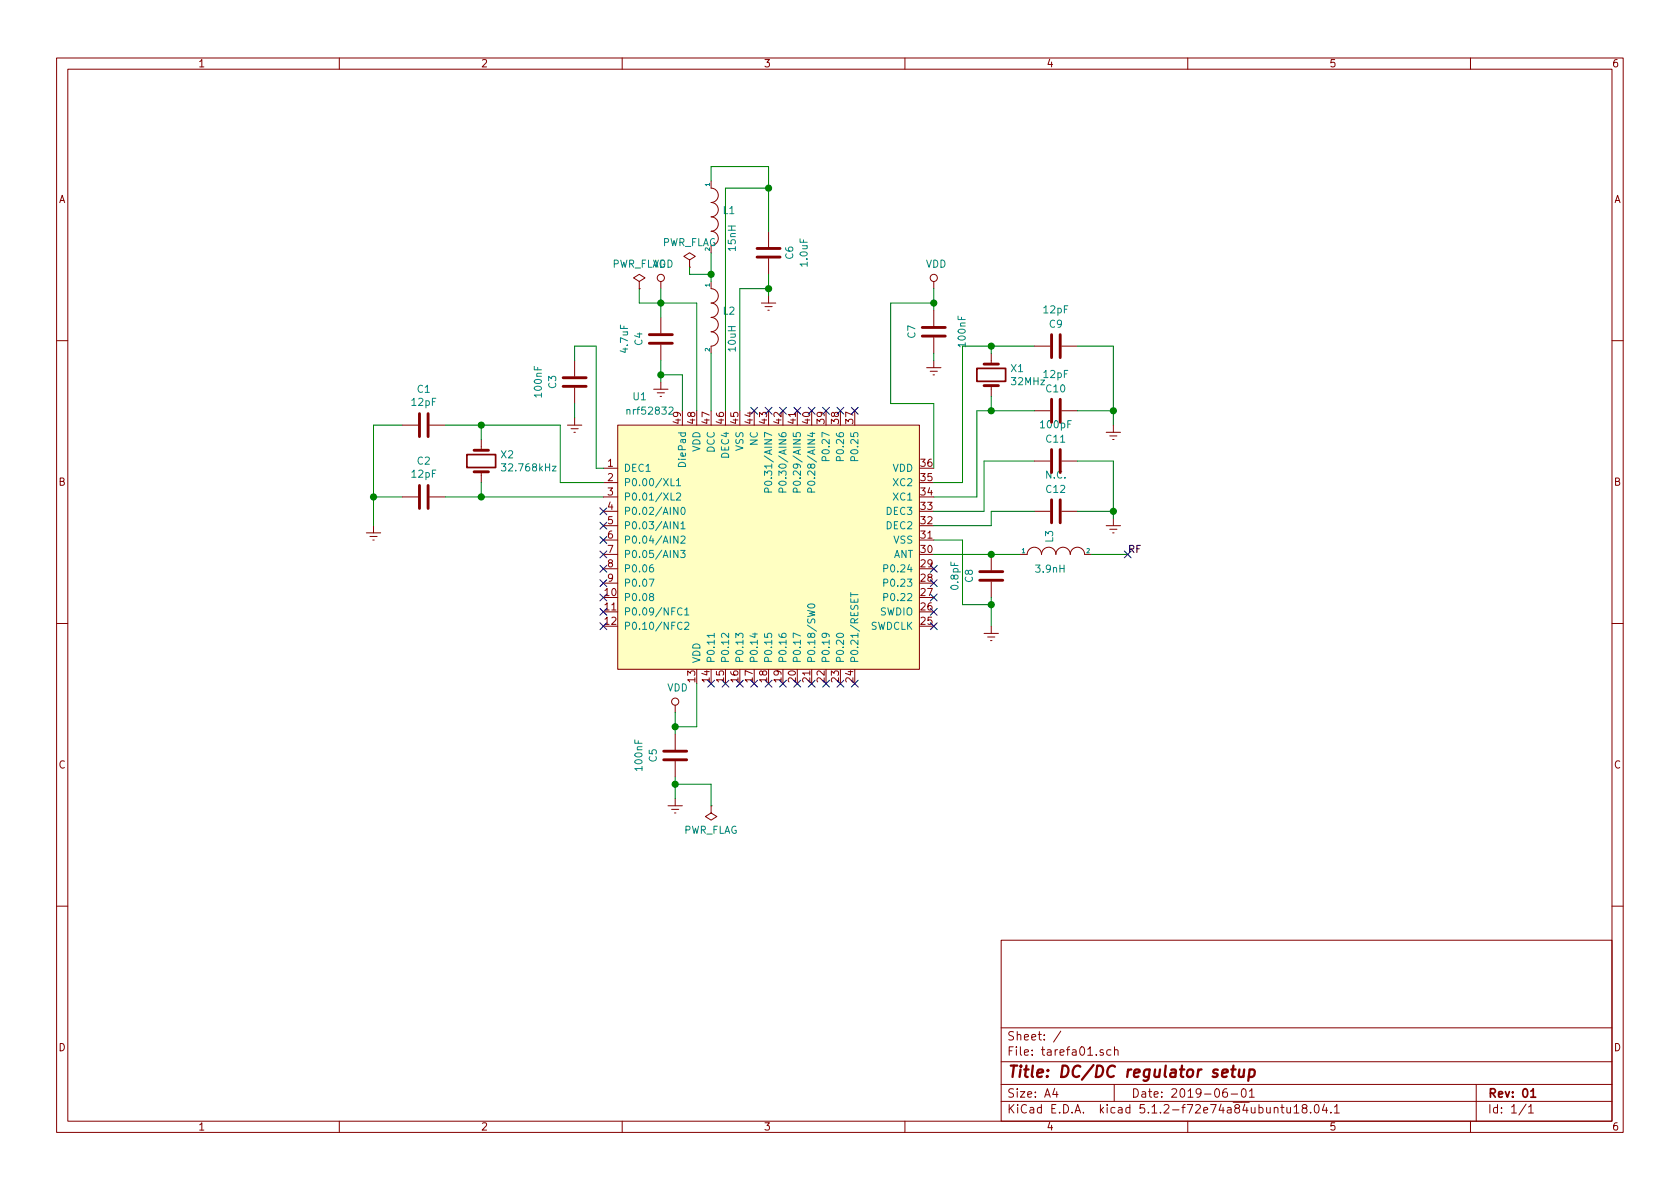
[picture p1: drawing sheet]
EESchema Schematic File Version 4
LIBS:tarefa01-cache
EELAYER 29 0
EELAYER END
$Descr A4 11693 8268
encoding utf-8
Sheet 1 1
Title "DC/DC regulator setup"
Date "2019-06-01"
Rev "01"
Comp ""
Comment1 ""
Comment2 ""
Comment3 ""
Comment4 ""
$EndDescr
$Comp
L tarefa01-rescue:nrf52832-My-Schematic-Library U1
U 1 1
P 5300 3750
F 0 "U1" H 4400 4750 50  0000 L CNN
F 1 "nrf52832" H 4350 4650 50  0000 L CNN
F 2 "tarefa01:QFN-48_EP_6x6_Pitch0.4mm" H 4900 3450 50  0001 C CNN
F 3 "" H 4900 3450 50  0001 C CNN
	1    5300 3750
	1    0    0    -1  
$EndComp
$Comp
L Device:C C1
U 1 1
P 2950 2950
F 0 "C1" V 2698 2950 50  0000 C CNN
F 1 "12pF" V 2789 2950 50  0000 C CNN
F 2 "Capacitor_SMD:C_0201_0603Metric" H 2988 2800 50  0001 C CNN
F 3 "~" H 2950 2950 50  0001 C CNN
	1    2950 2950
	0    1    1    0   
$EndComp
$Comp
L Device:C C2
U 1 1
P 2950 3450
F 0 "C2" V 2698 3450 50  0000 C CNN
F 1 "12pF" V 2789 3450 50  0000 C CNN
F 2 "Capacitor_SMD:C_0201_0603Metric" H 2988 3300 50  0001 C CNN
F 3 "~" H 2950 3450 50  0001 C CNN
	1    2950 3450
	0    1    1    0   
$EndComp
$Comp
L Device:Crystal X2
U 1 1
P 3350 3200
F 0 "X2" V 3304 3331 50  0000 L CNN
F 1 "32.768kHz" V 3395 3331 50  0000 L CNN
F 2 "Crystal:Crystal_SMD_2012-2Pin_2.0x1.2mm_HandSoldering" H 3350 3200 50  0001 C CNN
F 3 "~" H 3350 3200 50  0001 C CNN
	1    3350 3200
	0    1    1    0   
$EndComp
$Comp
L power:Earth #PWR0101
U 1 1
P 2600 3650
F 0 "#PWR0101" H 2600 3400 50  0001 C CNN
F 1 "Earth" H 2600 3500 50  0001 C CNN
F 2 "" H 2600 3650 50  0001 C CNN
F 3 "~" H 2600 3650 50  0001 C CNN
	1    2600 3650
	1    0    0    -1  
$EndComp
Wire Wire Line
	3350 3350 3350 3450
Wire Wire Line
	3350 3450 3100 3450
Wire Wire Line
	3350 3050 3350 2950
Wire Wire Line
	3350 2950 3100 2950
Wire Wire Line
	2600 3650 2600 3450
Wire Wire Line
	2600 2950 2800 2950
Wire Wire Line
	2800 3450 2600 3450
Connection ~ 2600 3450
Wire Wire Line
	2600 3450 2600 2950
Wire Wire Line
	4200 3350 3900 3350
Wire Wire Line
	3900 3350 3900 2950
Wire Wire Line
	3900 2950 3350 2950
Connection ~ 3350 2950
Wire Wire Line
	4200 3450 3350 3450
Connection ~ 3350 3450
$Comp
L Device:C C3
U 1 1
P 4000 2650
F 0 "C3" V 4150 2650 50  0000 C CNN
F 1 "100nF" V 4250 2650 50  0000 C CNN
F 2 "Capacitor_SMD:C_0201_0603Metric" H 4038 2500 50  0001 C CNN
F 3 "~" H 4000 2650 50  0001 C CNN
	1    4000 2650
	-1   0    0    1   
$EndComp
$Comp
L power:Earth #PWR0102
U 1 1
P 4000 2900
F 0 "#PWR0102" H 4000 2650 50  0001 C CNN
F 1 "Earth" H 4000 2750 50  0001 C CNN
F 2 "" H 4000 2900 50  0001 C CNN
F 3 "~" H 4000 2900 50  0001 C CNN
	1    4000 2900
	1    0    0    -1  
$EndComp
Wire Wire Line
	4200 3250 4150 3250
Wire Wire Line
	4150 3250 4150 2400
Wire Wire Line
	4150 2400 4000 2400
Wire Wire Line
	4000 2400 4000 2500
Wire Wire Line
	4000 2800 4000 2900
$Comp
L Device:C C4
U 1 1
P 4600 2350
F 0 "C4" V 4750 2350 50  0000 C CNN
F 1 "4.7uF" V 4850 2350 50  0000 C CNN
F 2 "Capacitor_SMD:C_0603_1608Metric_Pad1.05x0.95mm_HandSolder" H 4638 2200 50  0001 C CNN
F 3 "~" H 4600 2350 50  0001 C CNN
	1    4600 2350
	-1   0    0    1   
$EndComp
$Comp
L power:Earth #PWR0103
U 1 1
P 4600 2650
F 0 "#PWR0103" H 4600 2400 50  0001 C CNN
F 1 "Earth" H 4600 2500 50  0001 C CNN
F 2 "" H 4600 2650 50  0001 C CNN
F 3 "~" H 4600 2650 50  0001 C CNN
	1    4600 2650
	1    0    0    -1  
$EndComp
Wire Wire Line
	4600 2650 4600 2600
Wire Wire Line
	4850 2850 4850 2100
Wire Wire Line
	4850 2100 4600 2100
Wire Wire Line
	4600 2100 4600 2200
$Comp
L power:VDD #PWR0104
U 1 1
P 4600 2000
F 0 "#PWR0104" H 4600 1850 50  0001 C CNN
F 1 "VDD" H 4617 2173 50  0000 C CNN
F 2 "" H 4600 2000 50  0001 C CNN
F 3 "" H 4600 2000 50  0001 C CNN
	1    4600 2000
	1    0    0    -1  
$EndComp
Wire Wire Line
	4600 2000 4600 2100
Connection ~ 4600 2100
$Comp
L Device:C C6
U 1 1
P 5350 1750
F 0 "C6" V 5200 1750 50  0000 C CNN
F 1 "1.0uF" V 5100 1750 50  0000 C CNN
F 2 "Capacitor_SMD:C_0402_1005Metric" H 5388 1600 50  0001 C CNN
F 3 "~" H 5350 1750 50  0001 C CNN
	1    5350 1750
	-1   0    0    1   
$EndComp
$Comp
L power:Earth #PWR0105
U 1 1
P 5350 2050
F 0 "#PWR0105" H 5350 1800 50  0001 C CNN
F 1 "Earth" H 5350 1900 50  0001 C CNN
F 2 "" H 5350 2050 50  0001 C CNN
F 3 "~" H 5350 2050 50  0001 C CNN
	1    5350 2050
	1    0    0    -1  
$EndComp
$Comp
L pspice:INDUCTOR L1
U 1 1
P 4950 1500
F 0 "L1" V 4904 1578 50  0000 L CNN
F 1 "15nH" H 5000 1650 50  0000 L CNN
F 2 "Inductor_SMD:L_0402_1005Metric" H 4950 1500 50  0001 C CNN
F 3 "~" H 4950 1500 50  0001 C CNN
	1    4950 1500
	0    1    1    0   
$EndComp
$Comp
L pspice:INDUCTOR L2
U 1 1
P 4950 2150
F 0 "L2" V 4904 2228 50  0000 L CNN
F 1 "10uH" H 5000 2300 50  0000 L CNN
F 2 "Inductor_SMD:L_0603_1608Metric_Pad1.05x0.95mm_HandSolder" H 4950 2150 50  0001 C CNN
F 3 "~" H 4950 2150 50  0001 C CNN
	1    4950 2150
	0    1    1    0   
$EndComp
Wire Wire Line
	4950 1900 4950 1750
Wire Wire Line
	4950 1250 4950 1150
Wire Wire Line
	4950 1150 5350 1150
Wire Wire Line
	5350 1150 5350 1300
Wire Wire Line
	5350 2050 5350 2000
Wire Wire Line
	4950 2400 4950 2850
Wire Wire Line
	5050 2850 5050 1300
Wire Wire Line
	5050 1300 5350 1300
Connection ~ 5350 1300
Wire Wire Line
	5350 1300 5350 1600
Wire Wire Line
	5150 2850 5150 2000
Wire Wire Line
	5150 2000 5350 2000
Connection ~ 5350 2000
Wire Wire Line
	5350 2000 5350 1900
$Comp
L power:Earth #PWR0106
U 1 1
P 4700 5550
F 0 "#PWR0106" H 4700 5300 50  0001 C CNN
F 1 "Earth" H 4700 5400 50  0001 C CNN
F 2 "" H 4700 5550 50  0001 C CNN
F 3 "~" H 4700 5550 50  0001 C CNN
	1    4700 5550
	1    0    0    -1  
$EndComp
$Comp
L Device:C C5
U 1 1
P 4700 5250
F 0 "C5" V 4850 5250 50  0000 C CNN
F 1 "100nF" V 4950 5250 50  0000 C CNN
F 2 "Capacitor_SMD:C_0201_0603Metric" H 4738 5100 50  0001 C CNN
F 3 "~" H 4700 5250 50  0001 C CNN
	1    4700 5250
	-1   0    0    1   
$EndComp
$Comp
L power:VDD #PWR0107
U 1 1
P 4700 4950
F 0 "#PWR0107" H 4700 4800 50  0001 C CNN
F 1 "VDD" H 4717 5123 50  0000 C CNN
F 2 "" H 4700 4950 50  0001 C CNN
F 3 "" H 4700 4950 50  0001 C CNN
	1    4700 4950
	1    0    0    -1  
$EndComp
Wire Wire Line
	4700 4950 4700 5050
Wire Wire Line
	4850 4750 4850 5050
Wire Wire Line
	4850 5050 4700 5050
Connection ~ 4700 5050
Wire Wire Line
	4700 5050 4700 5100
Wire Wire Line
	4700 5400 4700 5550
$Comp
L Device:C C8
U 1 1
P 6900 4000
F 0 "C8" V 7050 4000 50  0000 C CNN
F 1 "0.8pF" V 7150 4000 50  0000 C CNN
F 2 "Capacitor_SMD:C_0201_0603Metric" H 6938 3850 50  0001 C CNN
F 3 "~" H 6900 4000 50  0001 C CNN
	1    6900 4000
	-1   0    0    1   
$EndComp
$Comp
L power:Earth #PWR0108
U 1 1
P 6900 4350
F 0 "#PWR0108" H 6900 4100 50  0001 C CNN
F 1 "Earth" H 6900 4200 50  0001 C CNN
F 2 "" H 6900 4350 50  0001 C CNN
F 3 "~" H 6900 4350 50  0001 C CNN
	1    6900 4350
	1    0    0    -1  
$EndComp
$Comp
L pspice:INDUCTOR L3
U 1 1
P 7350 3850
F 0 "L3" V 7304 3928 50  0000 L CNN
F 1 "3.9nH" H 7200 3750 50  0000 L CNN
F 2 "Inductor_SMD:L_0201_0603Metric" H 7350 3850 50  0001 C CNN
F 3 "~" H 7350 3850 50  0001 C CNN
	1    7350 3850
	1    0    0    -1  
$EndComp
Wire Wire Line
	6900 4350 6900 4200
Wire Wire Line
	6500 3850 6900 3850
Wire Wire Line
	7100 3850 6900 3850
Connection ~ 6900 3850
Wire Wire Line
	6500 3750 6700 3750
Wire Wire Line
	6700 3750 6700 4200
Wire Wire Line
	6700 4200 6900 4200
Connection ~ 6900 4200
Wire Wire Line
	6900 4200 6900 4150
$Comp
L Device:C C12
U 1 1
P 7350 3550
F 0 "C12" V 7500 3550 50  0000 C CNN
F 1 "N.C." V 7600 3550 50  0000 C CNN
F 2 "Capacitor_SMD:C_0201_0603Metric" H 7388 3400 50  0001 C CNN
F 3 "~" H 7350 3550 50  0001 C CNN
	1    7350 3550
	0    -1   -1   0   
$EndComp
$Comp
L Device:C C11
U 1 1
P 7350 3200
F 0 "C11" V 7500 3200 50  0000 C CNN
F 1 "100pF" V 7600 3200 50  0000 C CNN
F 2 "Capacitor_SMD:C_0201_0603Metric" H 7388 3050 50  0001 C CNN
F 3 "~" H 7350 3200 50  0001 C CNN
	1    7350 3200
	0    -1   -1   0   
$EndComp
$Comp
L Device:C C10
U 1 1
P 7350 2850
F 0 "C10" V 7500 2850 50  0000 C CNN
F 1 "12pF" V 7600 2850 50  0000 C CNN
F 2 "Capacitor_SMD:C_0201_0603Metric" H 7388 2700 50  0001 C CNN
F 3 "~" H 7350 2850 50  0001 C CNN
	1    7350 2850
	0    -1   -1   0   
$EndComp
$Comp
L Device:C C9
U 1 1
P 7350 2400
F 0 "C9" V 7500 2400 50  0000 C CNN
F 1 "12pF" V 7600 2400 50  0000 C CNN
F 2 "Capacitor_SMD:C_0201_0603Metric" H 7388 2250 50  0001 C CNN
F 3 "~" H 7350 2400 50  0001 C CNN
	1    7350 2400
	0    -1   -1   0   
$EndComp
$Comp
L power:Earth #PWR0109
U 1 1
P 7750 3600
F 0 "#PWR0109" H 7750 3350 50  0001 C CNN
F 1 "Earth" H 7750 3450 50  0001 C CNN
F 2 "" H 7750 3600 50  0001 C CNN
F 3 "~" H 7750 3600 50  0001 C CNN
	1    7750 3600
	1    0    0    -1  
$EndComp
$Comp
L power:Earth #PWR0110
U 1 1
P 7750 2950
F 0 "#PWR0110" H 7750 2700 50  0001 C CNN
F 1 "Earth" H 7750 2800 50  0001 C CNN
F 2 "" H 7750 2950 50  0001 C CNN
F 3 "~" H 7750 2950 50  0001 C CNN
	1    7750 2950
	1    0    0    -1  
$EndComp
Wire Wire Line
	6500 3650 6900 3650
Wire Wire Line
	6900 3650 6900 3550
Wire Wire Line
	6900 3550 7200 3550
Wire Wire Line
	7500 3550 7750 3550
Wire Wire Line
	7750 3550 7750 3600
Wire Wire Line
	6500 3550 6850 3550
Wire Wire Line
	6850 3550 6850 3200
Wire Wire Line
	6850 3200 7200 3200
Wire Wire Line
	7500 3200 7750 3200
Wire Wire Line
	7750 3200 7750 3550
Connection ~ 7750 3550
Wire Wire Line
	7500 2850 7750 2850
Wire Wire Line
	7750 2850 7750 2950
Wire Wire Line
	7500 2400 7750 2400
Wire Wire Line
	7750 2400 7750 2850
Connection ~ 7750 2850
Wire Wire Line
	7200 2850 6900 2850
Wire Wire Line
	6800 2850 6800 3450
Wire Wire Line
	6800 3450 6500 3450
Wire Wire Line
	7200 2400 6900 2400
Wire Wire Line
	6700 2400 6700 3350
Wire Wire Line
	6700 3350 6500 3350
$Comp
L Device:C C7
U 1 1
P 6500 2300
F 0 "C7" V 6650 2300 50  0000 C CNN
F 1 "100nF" V 6300 2300 50  0000 C CNN
F 2 "Capacitor_SMD:C_0201_0603Metric" H 6538 2150 50  0001 C CNN
F 3 "~" H 6500 2300 50  0001 C CNN
	1    6500 2300
	-1   0    0    1   
$EndComp
$Comp
L power:Earth #PWR0111
U 1 1
P 6500 2500
F 0 "#PWR0111" H 6500 2250 50  0001 C CNN
F 1 "Earth" H 6500 2350 50  0001 C CNN
F 2 "" H 6500 2500 50  0001 C CNN
F 3 "~" H 6500 2500 50  0001 C CNN
	1    6500 2500
	1    0    0    -1  
$EndComp
$Comp
L power:VDD #PWR0112
U 1 1
P 6500 2000
F 0 "#PWR0112" H 6500 1850 50  0001 C CNN
F 1 "VDD" H 6517 2173 50  0000 C CNN
F 2 "" H 6500 2000 50  0001 C CNN
F 3 "" H 6500 2000 50  0001 C CNN
	1    6500 2000
	1    0    0    -1  
$EndComp
Wire Wire Line
	6500 3250 6500 2800
Wire Wire Line
	6500 2800 6200 2800
Wire Wire Line
	6200 2800 6200 2100
Wire Wire Line
	6200 2100 6500 2100
Wire Wire Line
	6500 2100 6500 2150
Wire Wire Line
	6500 2000 6500 2100
Connection ~ 6500 2100
Wire Wire Line
	6500 2450 6500 2500
$Comp
L Device:Crystal X1
U 1 1
P 6900 2600
F 0 "X1" V 6854 2731 50  0000 L CNN
F 1 "32MHz" V 6945 2731 50  0000 L CNN
F 2 "Crystal:Crystal_SMD_2016-4Pin_2.0x1.6mm" H 6900 2600 50  0001 C CNN
F 3 "~" H 6900 2600 50  0001 C CNN
	1    6900 2600
	0    1    1    0   
$EndComp
Wire Wire Line
	6900 2450 6900 2400
Connection ~ 6900 2400
Wire Wire Line
	6900 2400 6700 2400
Wire Wire Line
	6900 2750 6900 2850
Connection ~ 6900 2850
Wire Wire Line
	6900 2850 6800 2850
Text Label 7850 3850 0    50   ~ 0
RF
Wire Wire Line
	7600 3850 7850 3850
NoConn ~ 5050 4750
NoConn ~ 4950 4750
NoConn ~ 5150 4750
NoConn ~ 5250 4750
NoConn ~ 5350 4750
NoConn ~ 5450 4750
NoConn ~ 5550 4750
NoConn ~ 5650 4750
NoConn ~ 5750 4750
NoConn ~ 5850 4750
NoConn ~ 5950 4750
NoConn ~ 6500 4350
NoConn ~ 6500 4250
NoConn ~ 6500 4150
NoConn ~ 6500 4050
NoConn ~ 6500 3950
NoConn ~ 5950 2850
NoConn ~ 5850 2850
NoConn ~ 5750 2850
NoConn ~ 5650 2850
NoConn ~ 5550 2850
NoConn ~ 5450 2850
NoConn ~ 5350 2850
NoConn ~ 5250 2850
NoConn ~ 4200 4350
NoConn ~ 4200 4250
NoConn ~ 4200 4150
NoConn ~ 4200 4050
NoConn ~ 4200 3950
NoConn ~ 4200 3850
NoConn ~ 4200 3750
NoConn ~ 4200 3650
NoConn ~ 4200 3550
Wire Wire Line
	4750 2850 4750 2600
Wire Wire Line
	4750 2600 4600 2600
Connection ~ 4600 2600
Wire Wire Line
	4600 2600 4600 2500
$EndSCHEMATC
